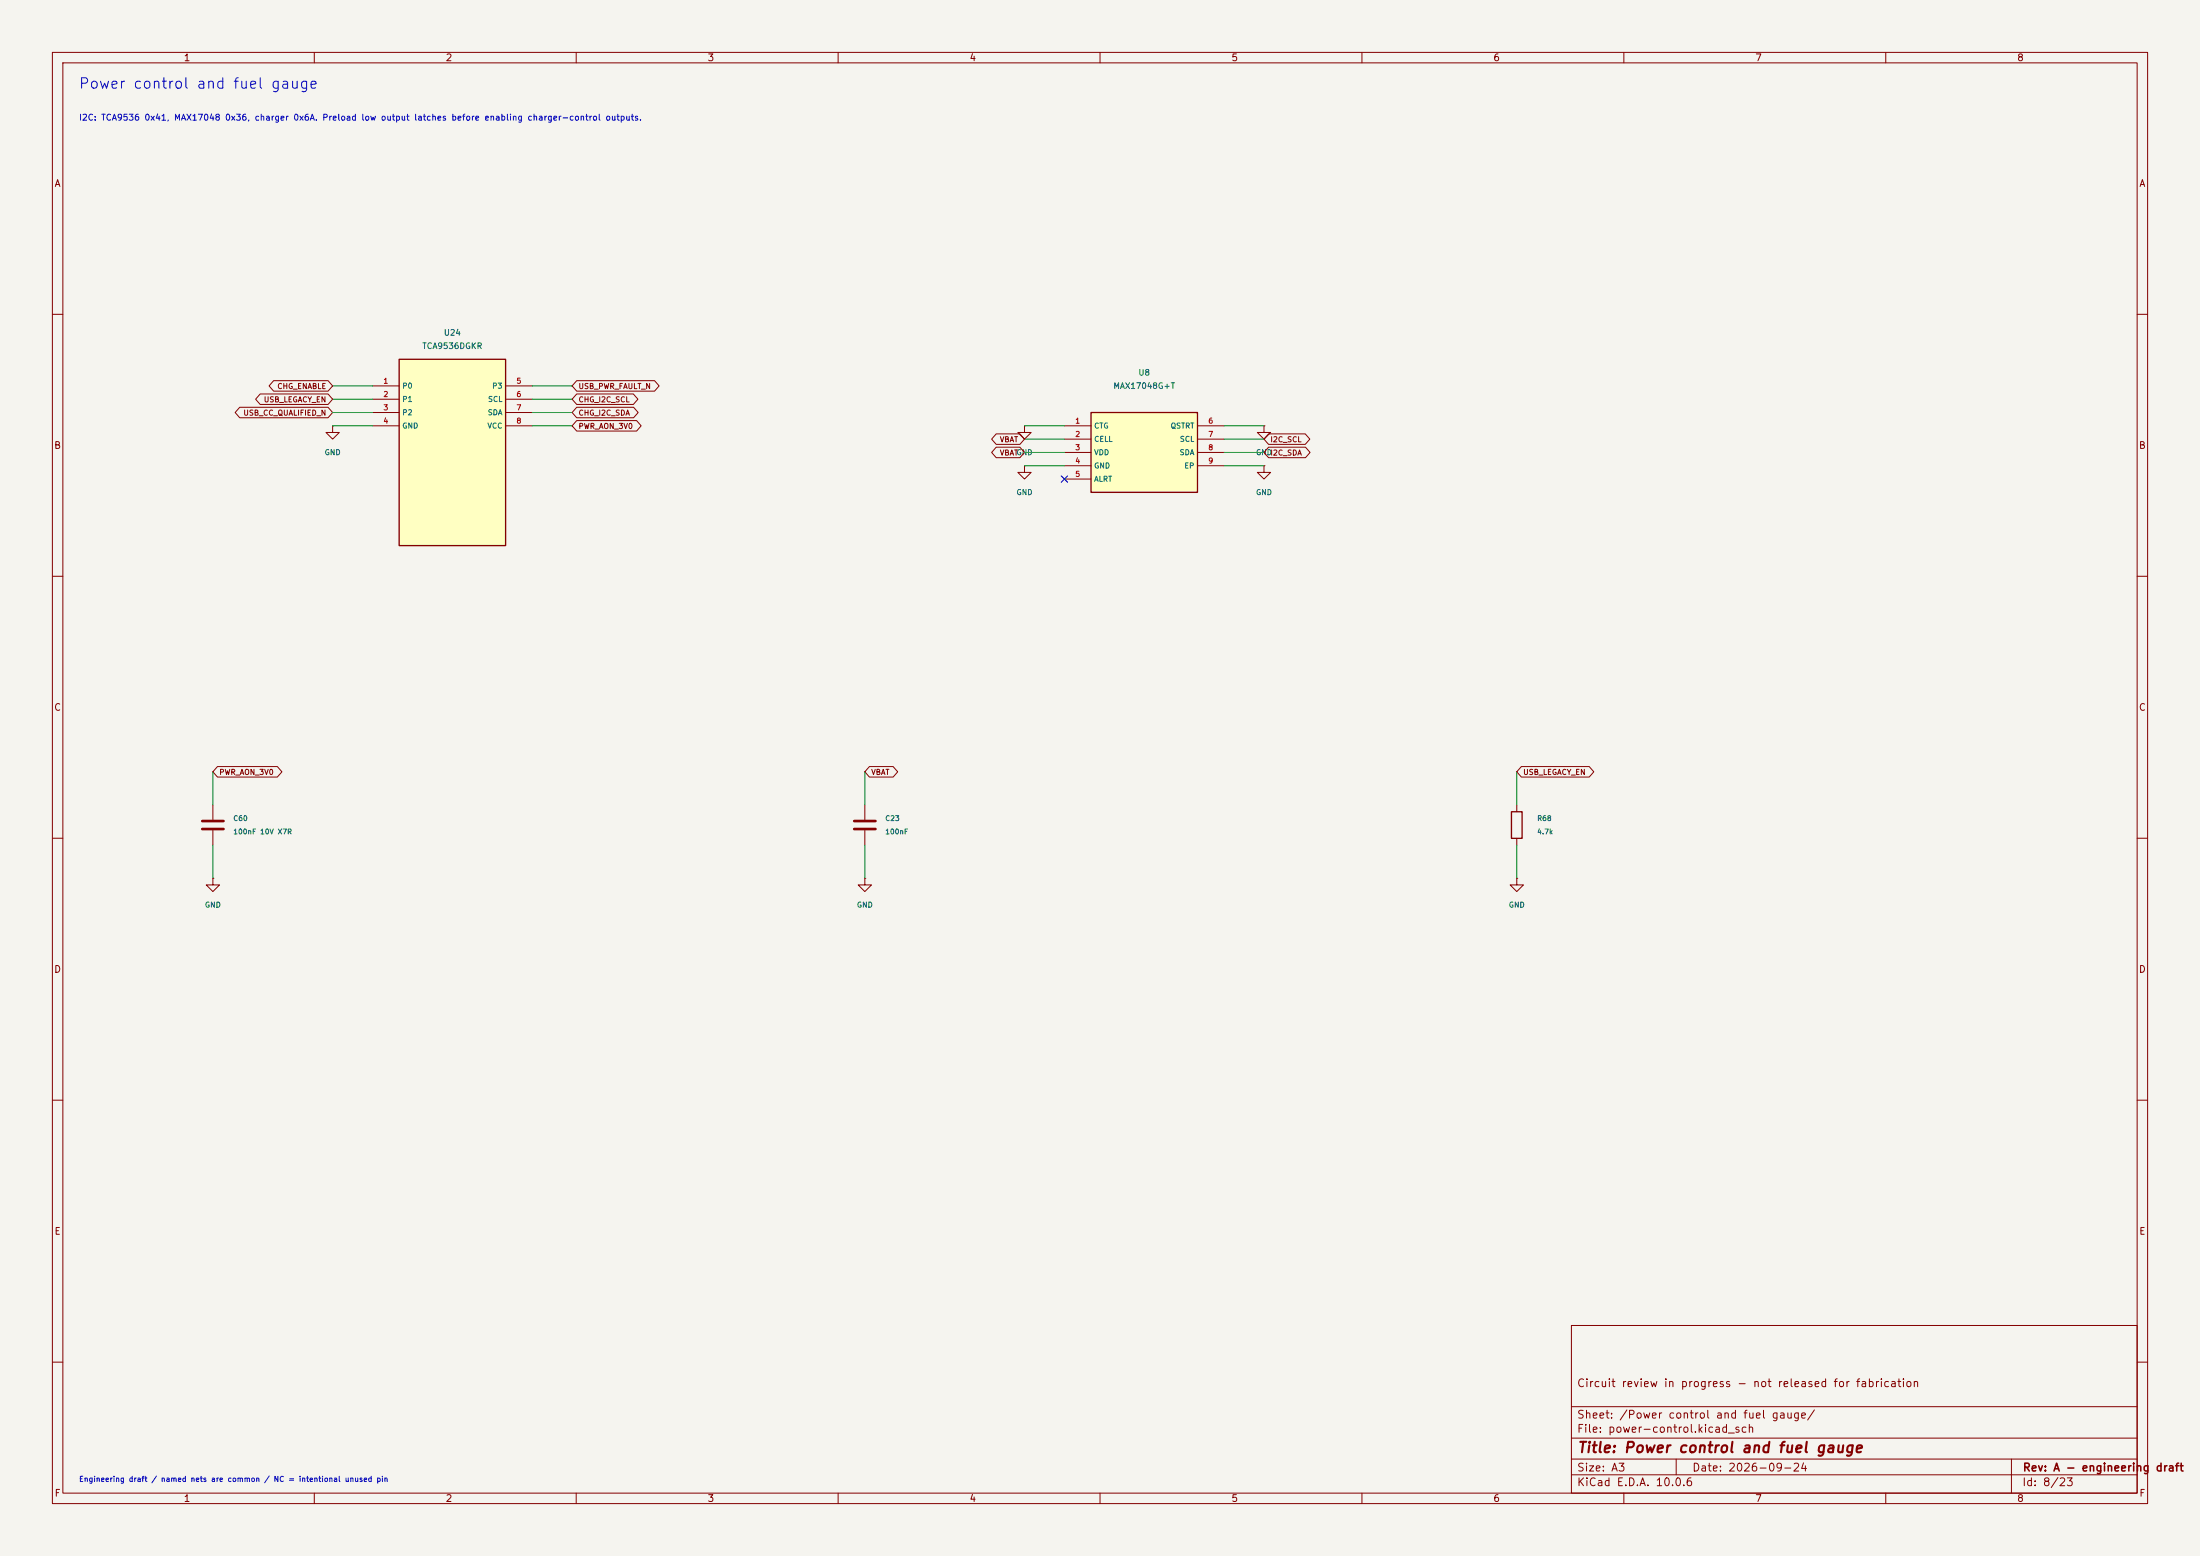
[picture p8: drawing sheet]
(kicad_sch
 (version 20250114)
 (generator "eeschema")
 (paper "A3")
 (title_block
  (title "Power control and fuel gauge")
  (date "2026-09-24")
  (rev "A - engineering draft")
  (comment 1 "Circuit review in progress - not released for fabrication"))
 (lib_symbols
  (symbol "Handset:TCA9536DGK"
   (pin_names
    (offset 0.5)) (in_bom yes) (on_board yes)
   (property "Reference" "U" (at 0 0 0) (effects (font (size 1.27 1.27))))
   (property "Value" "TCA9536DGK" (at 0 -2.54 0) (effects (font (size 1.27 1.27))))
   (symbol "TCA9536DGK_0_1"
    (rectangle (start -10.16 17.78) (end 10.16 -17.78) (stroke (width 0.254) (type default)) (fill (type background))))
   (symbol "TCA9536DGK_1_1"
    (pin bidirectional line (at -15.24 12.7 0) (length 5.08) (name "P0" (effects (font (size 1 1)))) (number "1" (effects (font (size 1 1)))))
    (pin bidirectional line (at -15.24 10.16 0) (length 5.08) (name "P1" (effects (font (size 1 1)))) (number "2" (effects (font (size 1 1)))))
    (pin bidirectional line (at -15.24 7.619999999999999 0) (length 5.08) (name "P2" (effects (font (size 1 1)))) (number "3" (effects (font (size 1 1)))))
    (pin power_in line (at -15.24 5.079999999999999 0) (length 5.08) (name "GND" (effects (font (size 1 1)))) (number "4" (effects (font (size 1 1)))))
    (pin bidirectional line (at 15.24 12.7 180) (length 5.08) (name "P3" (effects (font (size 1 1)))) (number "5" (effects (font (size 1 1)))))
    (pin input line (at 15.24 10.16 180) (length 5.08) (name "SCL" (effects (font (size 1 1)))) (number "6" (effects (font (size 1 1)))))
    (pin bidirectional line (at 15.24 7.619999999999999 180) (length 5.08) (name "SDA" (effects (font (size 1 1)))) (number "7" (effects (font (size 1 1)))))
    (pin power_in line (at 15.24 5.079999999999999 180) (length 5.08) (name "VCC" (effects (font (size 1 1)))) (number "8" (effects (font (size 1 1)))))))
  (symbol "Handset:MAX17048"
   (pin_names
    (offset 0.5)) (in_bom yes) (on_board yes)
   (property "Reference" "U" (at 0 0 0) (effects (font (size 1.27 1.27))))
   (property "Value" "MAX17048" (at 0 -2.54 0) (effects (font (size 1.27 1.27))))
   (property "Footprint" "Package_DFN_QFN:TDFN-8-1EP_2x2mm_P0.5mm_EP0.8x1.2mm" (at 0 0 0) (effects (font (size 1.27 1.27)) (hide yes)))
   (symbol "MAX17048_0_1"
    (rectangle (start -10.16 7.62) (end 10.16 -7.62) (stroke (width 0.254) (type default)) (fill (type background))))
   (symbol "MAX17048_1_1"
    (pin power_in line (at -15.24 5.08 0) (length 5.08) (name "CTG" (effects (font (size 1 1)))) (number "1" (effects (font (size 1 1)))))
    (pin power_in line (at -15.24 2.54 0) (length 5.08) (name "CELL" (effects (font (size 1 1)))) (number "2" (effects (font (size 1 1)))))
    (pin power_in line (at -15.24 0.0 0) (length 5.08) (name "VDD" (effects (font (size 1 1)))) (number "3" (effects (font (size 1 1)))))
    (pin power_in line (at -15.24 -2.54 0) (length 5.08) (name "GND" (effects (font (size 1 1)))) (number "4" (effects (font (size 1 1)))))
    (pin bidirectional line (at -15.24 -5.079999999999999 0) (length 5.08) (name "ALRT" (effects (font (size 1 1)))) (number "5" (effects (font (size 1 1)))))
    (pin input line (at 15.24 5.08 180) (length 5.08) (name "QSTRT" (effects (font (size 1 1)))) (number "6" (effects (font (size 1 1)))))
    (pin bidirectional line (at 15.24 2.54 180) (length 5.08) (name "SCL" (effects (font (size 1 1)))) (number "7" (effects (font (size 1 1)))))
    (pin bidirectional line (at 15.24 0.0 180) (length 5.08) (name "SDA" (effects (font (size 1 1)))) (number "8" (effects (font (size 1 1)))))
    (pin power_in line (at 15.24 -2.54 180) (length 5.08) (name "EP" (effects (font (size 1 1)))) (number "9" (effects (font (size 1 1)))))))
  (symbol "Device:C"
   (pin_numbers (hide yes))
   (pin_names
    (offset 0.254)) (exclude_from_sim no) (in_bom yes) (on_board yes)
   (in_pos_files yes)
   (duplicate_pin_numbers_are_jumpers no)
   (property "Reference" "C" (at 0.635 2.54 0) (show_name no) (do_not_autoplace no) (effects (font (size 1.27 1.27)) (justify left)))
   (property "Value" "C" (at 0.635 -2.54 0) (show_name no) (do_not_autoplace no) (effects (font (size 1.27 1.27)) (justify left)))
   (property "Footprint" "" (at 0.9652 -3.81 0) (show_name no) (do_not_autoplace no) (hide yes) (effects (font (size 1.27 1.27))))
   (property "Datasheet" "" (at 0 0 0) (show_name no) (do_not_autoplace no) (hide yes) (effects (font (size 1.27 1.27))))
   (property "Description" "Unpolarized capacitor" (at 0 0 0) (show_name no) (do_not_autoplace no) (hide yes) (effects (font (size 1.27 1.27))))
   (symbol "C_0_1"
    (polyline (pts (xy -2.032 0.762) (xy 2.032 0.762)) (stroke (width 0.508) (type default)) (fill (type none)))
    (polyline (pts (xy -2.032 -0.762) (xy 2.032 -0.762)) (stroke (width 0.508) (type default)) (fill (type none))))
   (symbol "C_1_1"
    (pin passive line (at 0 3.81 270) (length 2.794) (name "" (effects (font (size 1.27 1.27)))) (number "1" (effects (font (size 1.27 1.27)))))
    (pin passive line (at 0 -3.81 90) (length 2.794) (name "" (effects (font (size 1.27 1.27)))) (number "2" (effects (font (size 1.27 1.27))))))
   (embedded_fonts no))
  (symbol "power:GND"
   (power global)
   (pin_numbers (hide yes))
   (pin_names
    (offset 0) (hide yes)) (exclude_from_sim no) (in_bom yes) (on_board yes)
   (in_pos_files yes)
   (duplicate_pin_numbers_are_jumpers no)
   (property "Reference" "#PWR" (at 0 -6.35 0) (show_name no) (do_not_autoplace no) (hide yes) (effects (font (size 1.27 1.27))))
   (property "Value" "GND" (at 0 -3.81 0) (show_name no) (do_not_autoplace no) (effects (font (size 1.27 1.27))))
   (property "Footprint" "" (at 0 0 0) (show_name no) (do_not_autoplace no) (hide yes) (effects (font (size 1.27 1.27))))
   (property "Datasheet" "" (at 0 0 0) (show_name no) (do_not_autoplace no) (hide yes) (effects (font (size 1.27 1.27))))
   (property "Description" "Power symbol creates a global label with name \"GND\" , ground" (at 0 0 0) (show_name no) (do_not_autoplace no) (hide yes) (effects (font (size 1.27 1.27))))
   (symbol "GND_0_1"
    (polyline (pts (xy 0 0) (xy 0 -1.27) (xy 1.27 -1.27) (xy 0 -2.54) (xy -1.27 -1.27) (xy 0 -1.27)) (stroke (width 0) (type default)) (fill (type none))))
   (symbol "GND_1_1"
    (pin power_in line (at 0 0 270) (length 0) (name "" (effects (font (size 1.27 1.27)))) (number "1" (effects (font (size 1.27 1.27))))))
   (embedded_fonts no))
  (symbol "Device:R"
   (pin_numbers (hide yes))
   (pin_names
    (offset 0)) (exclude_from_sim no) (in_bom yes) (on_board yes)
   (in_pos_files yes)
   (duplicate_pin_numbers_are_jumpers no)
   (property "Reference" "R" (at 2.032 0 90) (show_name no) (do_not_autoplace no) (effects (font (size 1.27 1.27))))
   (property "Value" "R" (at 0 0 90) (show_name no) (do_not_autoplace no) (effects (font (size 1.27 1.27))))
   (property "Footprint" "" (at -1.778 0 90) (show_name no) (do_not_autoplace no) (hide yes) (effects (font (size 1.27 1.27))))
   (property "Datasheet" "" (at 0 0 0) (show_name no) (do_not_autoplace no) (hide yes) (effects (font (size 1.27 1.27))))
   (property "Description" "Resistor" (at 0 0 0) (show_name no) (do_not_autoplace no) (hide yes) (effects (font (size 1.27 1.27))))
   (symbol "R_0_1"
    (rectangle (start -1.016 -2.54) (end 1.016 2.54) (stroke (width 0.254) (type default)) (fill (type none))))
   (symbol "R_1_1"
    (pin passive line (at 0 3.81 270) (length 1.27) (name "" (effects (font (size 1.27 1.27)))) (number "1" (effects (font (size 1.27 1.27)))))
    (pin passive line (at 0 -3.81 90) (length 1.27) (name "" (effects (font (size 1.27 1.27)))) (number "2" (effects (font (size 1.27 1.27))))))
   (embedded_fonts no)))
 (text "Power control and fuel gauge" (at 15 15 0) (effects (font (size 2 2)) (justify left top)))
 (text "I2C: TCA9536 0x41, MAX17048 0x36, charger 0x6A. Preload low output latches before enabling charger-control outputs." (at 15 22 0) (effects (font (size 1.15 1.15)) (justify left top)))
 (text "Engineering draft / named nets are common / NC = intentional unused pin" (at 15 282 0) (effects (font (size 1 1)) (justify left top)))
 (symbol
  (lib_id "Handset:TCA9536DGK") (at 86.36 86.36 0) (unit 1) (in_bom yes) (on_board yes) (dnp no)
  (property "Reference" "U24" (at 86.36 63.5 0) (effects (font (size 1.1 1.1))))
  (property "Value" "TCA9536DGKR" (at 86.36 66.04 0) (effects (font (size 1.1 1.1))))
  (property "Footprint" "Package_SO:VSSOP-8_3x3mm_P0.65mm" (at 86.36 86.36 0) (effects (font (size 1.27 1.27)) (hide yes))) (pin "1") (pin "2") (pin "3") (pin "4") (pin "5") (pin "6") (pin "7") (pin "8"))
 (symbol
  (lib_id "Handset:MAX17048") (at 218.44 86.36 0) (unit 1) (in_bom yes) (on_board yes) (dnp no)
  (property "Reference" "U8" (at 218.44 71.12 0) (effects (font (size 1.1 1.1))))
  (property "Value" "MAX17048G+T" (at 218.44 73.66 0) (effects (font (size 1.1 1.1))))
  (property "Footprint" "Package_DFN_QFN:TDFN-8-1EP_2x2mm_P0.5mm_EP0.8x1.2mm" (at 218.44 86.36 0) (effects (font (size 1 1)) (hide yes))) (pin "1") (pin "2") (pin "3") (pin "4") (pin "5") (pin "6") (pin "7") (pin "8") (pin "9"))
 (symbol
  (lib_id "Device:C") (at 40.64 157.48 0) (unit 1) (in_bom yes) (on_board yes) (dnp no)
  (property "Reference" "C60" (at 44.45 156.20999999999998 0) (effects (font (size 0.95 0.95)) (justify left)))
  (property "Value" "100nF 10V X7R" (at 44.45 158.75 0) (effects (font (size 0.95 0.95)) (justify left)))
  (property "Footprint" "Capacitor_SMD:C_0402_1005Metric" (at 40.64 157.48 0) (effects (font (size 1.27 1.27)) (hide yes))) (pin "1") (pin "2"))
 (wire (pts (xy 40.6400 153.6700) (xy 40.6400 147.3200)) (stroke (width 0) (type default)))
 (wire (pts (xy 40.6400 161.2900) (xy 40.6400 167.6400)) (stroke (width 0) (type default)))
 (global_label "PWR_AON_3V0"
  (shape bidirectional) (at 40.64 147.32 0) (effects (font (size 1 1)) (justify left)))
 (symbol
  (lib_id "power:GND") (at 40.64 167.64 0) (unit 1) (in_bom yes) (on_board yes) (dnp no)
  (property "Reference" "#PWR8006" (at 40.64 167.64 0) (effects (font (size 1 1)) (hide yes)))
  (property "Value" "GND" (at 40.64 172.72 0) (effects (font (size 1 1)))) (pin "1"))
 (symbol
  (lib_id "Device:C") (at 165.1 157.48 0) (unit 1) (in_bom yes) (on_board yes) (dnp no)
  (property "Reference" "C23" (at 168.91 156.20999999999998 0) (effects (font (size 0.95 0.95)) (justify left)))
  (property "Value" "100nF" (at 168.91 158.75 0) (effects (font (size 0.95 0.95)) (justify left)))
  (property "Footprint" "Capacitor_SMD:C_0402_1005Metric" (at 165.1 157.48 0) (effects (font (size 1 1)) (hide yes))) (pin "1") (pin "2"))
 (wire (pts (xy 165.1000 153.6700) (xy 165.1000 147.3200)) (stroke (width 0) (type default)))
 (wire (pts (xy 165.1000 161.2900) (xy 165.1000 167.6400)) (stroke (width 0) (type default)))
 (global_label "VBAT"
  (shape bidirectional) (at 165.1 147.32 0) (effects (font (size 1 1)) (justify left)))
 (symbol
  (lib_id "power:GND") (at 165.1 167.64 0) (unit 1) (in_bom yes) (on_board yes) (dnp no)
  (property "Reference" "#PWR8011" (at 165.1 167.64 0) (effects (font (size 1 1)) (hide yes)))
  (property "Value" "GND" (at 165.1 172.72 0) (effects (font (size 1 1)))) (pin "1"))
 (symbol
  (lib_id "Device:R") (at 289.56 157.48 0) (unit 1) (in_bom yes) (on_board yes) (dnp no)
  (property "Reference" "R68" (at 293.37 156.20999999999998 0) (effects (font (size 0.95 0.95)) (justify left)))
  (property "Value" "4.7k" (at 293.37 158.75 0) (effects (font (size 0.95 0.95)) (justify left)))
  (property "Footprint" "Resistor_SMD:R_0402_1005Metric" (at 289.56 157.48 0) (effects (font (size 1.27 1.27)) (hide yes))) (pin "1") (pin "2"))
 (wire (pts (xy 289.5600 153.6700) (xy 289.5600 147.3200)) (stroke (width 0) (type default)))
 (wire (pts (xy 289.5600 161.2900) (xy 289.5600 167.6400)) (stroke (width 0) (type default)))
 (global_label "USB_LEGACY_EN"
  (shape bidirectional) (at 289.56 147.32 0) (effects (font (size 1 1)) (justify left)))
 (symbol
  (lib_id "power:GND") (at 289.56 167.64 0) (unit 1) (in_bom yes) (on_board yes) (dnp no)
  (property "Reference" "#PWR8016" (at 289.56 167.64 0) (effects (font (size 1 1)) (hide yes)))
  (property "Value" "GND" (at 289.56 172.72 0) (effects (font (size 1 1)))) (pin "1"))
 (wire (pts (xy 71.1200 73.6600) (xy 63.5000 73.6600)) (stroke (width 0) (type default)))
 (global_label "CHG_ENABLE"
  (shape bidirectional) (at 63.5 73.66 0.0) (effects (font (size 1 1)) (justify right)))
 (wire (pts (xy 71.1200 76.2000) (xy 63.5000 76.2000)) (stroke (width 0) (type default)))
 (global_label "USB_LEGACY_EN"
  (shape bidirectional) (at 63.5 76.2 0.0) (effects (font (size 1 1)) (justify right)))
 (wire (pts (xy 71.1200 78.7400) (xy 63.5000 78.7400)) (stroke (width 0) (type default)))
 (global_label "USB_CC_QUALIFIED_N"
  (shape bidirectional) (at 63.5 78.74 0.0) (effects (font (size 1 1)) (justify right)))
 (wire (pts (xy 71.1200 81.2800) (xy 63.5000 81.2800)) (stroke (width 0) (type default)))
 (symbol
  (lib_id "power:GND") (at 63.5 81.28 0) (unit 1) (in_bom yes) (on_board yes) (dnp no)
  (property "Reference" "#PWR8025" (at 63.5 81.28 0) (effects (font (size 1 1)) (hide yes)))
  (property "Value" "GND" (at 63.5 86.36 0) (effects (font (size 1 1)))) (pin "1"))
 (wire (pts (xy 101.6000 73.6600) (xy 109.2200 73.6600)) (stroke (width 0) (type default)))
 (global_label "USB_PWR_FAULT_N"
  (shape bidirectional) (at 109.22 73.66 180.0) (effects (font (size 1 1)) (justify left)))
 (wire (pts (xy 101.6000 76.2000) (xy 109.2200 76.2000)) (stroke (width 0) (type default)))
 (global_label "CHG_I2C_SCL"
  (shape bidirectional) (at 109.22 76.2 180.0) (effects (font (size 1 1)) (justify left)))
 (wire (pts (xy 101.6000 78.7400) (xy 109.2200 78.7400)) (stroke (width 0) (type default)))
 (global_label "CHG_I2C_SDA"
  (shape bidirectional) (at 109.22 78.74 180.0) (effects (font (size 1 1)) (justify left)))
 (wire (pts (xy 101.6000 81.2800) (xy 109.2200 81.2800)) (stroke (width 0) (type default)))
 (global_label "PWR_AON_3V0"
  (shape bidirectional) (at 109.22 81.28 180.0) (effects (font (size 1 1)) (justify left)))
 (wire (pts (xy 203.2000 81.2800) (xy 195.5800 81.2800)) (stroke (width 0) (type default)))
 (symbol
  (lib_id "power:GND") (at 195.58 81.28 0) (unit 1) (in_bom yes) (on_board yes) (dnp no)
  (property "Reference" "#PWR8036" (at 195.58 81.28 0) (effects (font (size 1 1)) (hide yes)))
  (property "Value" "GND" (at 195.58 86.36 0) (effects (font (size 1 1)))) (pin "1"))
 (wire (pts (xy 203.2000 83.8200) (xy 195.5800 83.8200)) (stroke (width 0) (type default)))
 (global_label "VBAT"
  (shape bidirectional) (at 195.58 83.82 0.0) (effects (font (size 1 1)) (justify right)))
 (wire (pts (xy 203.2000 86.3600) (xy 195.5800 86.3600)) (stroke (width 0) (type default)))
 (global_label "VBAT"
  (shape bidirectional) (at 195.58 86.36 0.0) (effects (font (size 1 1)) (justify right)))
 (wire (pts (xy 203.2000 88.9000) (xy 195.5800 88.9000)) (stroke (width 0) (type default)))
 (symbol
  (lib_id "power:GND") (at 195.58 88.9 0) (unit 1) (in_bom yes) (on_board yes) (dnp no)
  (property "Reference" "#PWR8043" (at 195.58 88.9 0) (effects (font (size 1 1)) (hide yes)))
  (property "Value" "GND" (at 195.58 93.98 0) (effects (font (size 1 1)))) (pin "1"))
 (no_connect (at 203.2 91.44))
 (wire (pts (xy 233.6800 81.2800) (xy 241.3000 81.2800)) (stroke (width 0) (type default)))
 (symbol
  (lib_id "power:GND") (at 241.3 81.28 0) (unit 1) (in_bom yes) (on_board yes) (dnp no)
  (property "Reference" "#PWR8047" (at 241.3 81.28 0) (effects (font (size 1 1)) (hide yes)))
  (property "Value" "GND" (at 241.3 86.36 0) (effects (font (size 1 1)))) (pin "1"))
 (wire (pts (xy 233.6800 83.8200) (xy 241.3000 83.8200)) (stroke (width 0) (type default)))
 (global_label "I2C_SCL"
  (shape bidirectional) (at 241.3 83.82 180.0) (effects (font (size 1 1)) (justify left)))
 (wire (pts (xy 233.6800 86.3600) (xy 241.3000 86.3600)) (stroke (width 0) (type default)))
 (global_label "I2C_SDA"
  (shape bidirectional) (at 241.3 86.36 180.0) (effects (font (size 1 1)) (justify left)))
 (wire (pts (xy 233.6800 88.9000) (xy 241.3000 88.9000)) (stroke (width 0) (type default)))
 (symbol
  (lib_id "power:GND") (at 241.3 88.9 0) (unit 1) (in_bom yes) (on_board yes) (dnp no)
  (property "Reference" "#PWR8054" (at 241.3 88.9 0) (effects (font (size 1 1)) (hide yes)))
  (property "Value" "GND" (at 241.3 93.98 0) (effects (font (size 1 1)))) (pin "1")))
